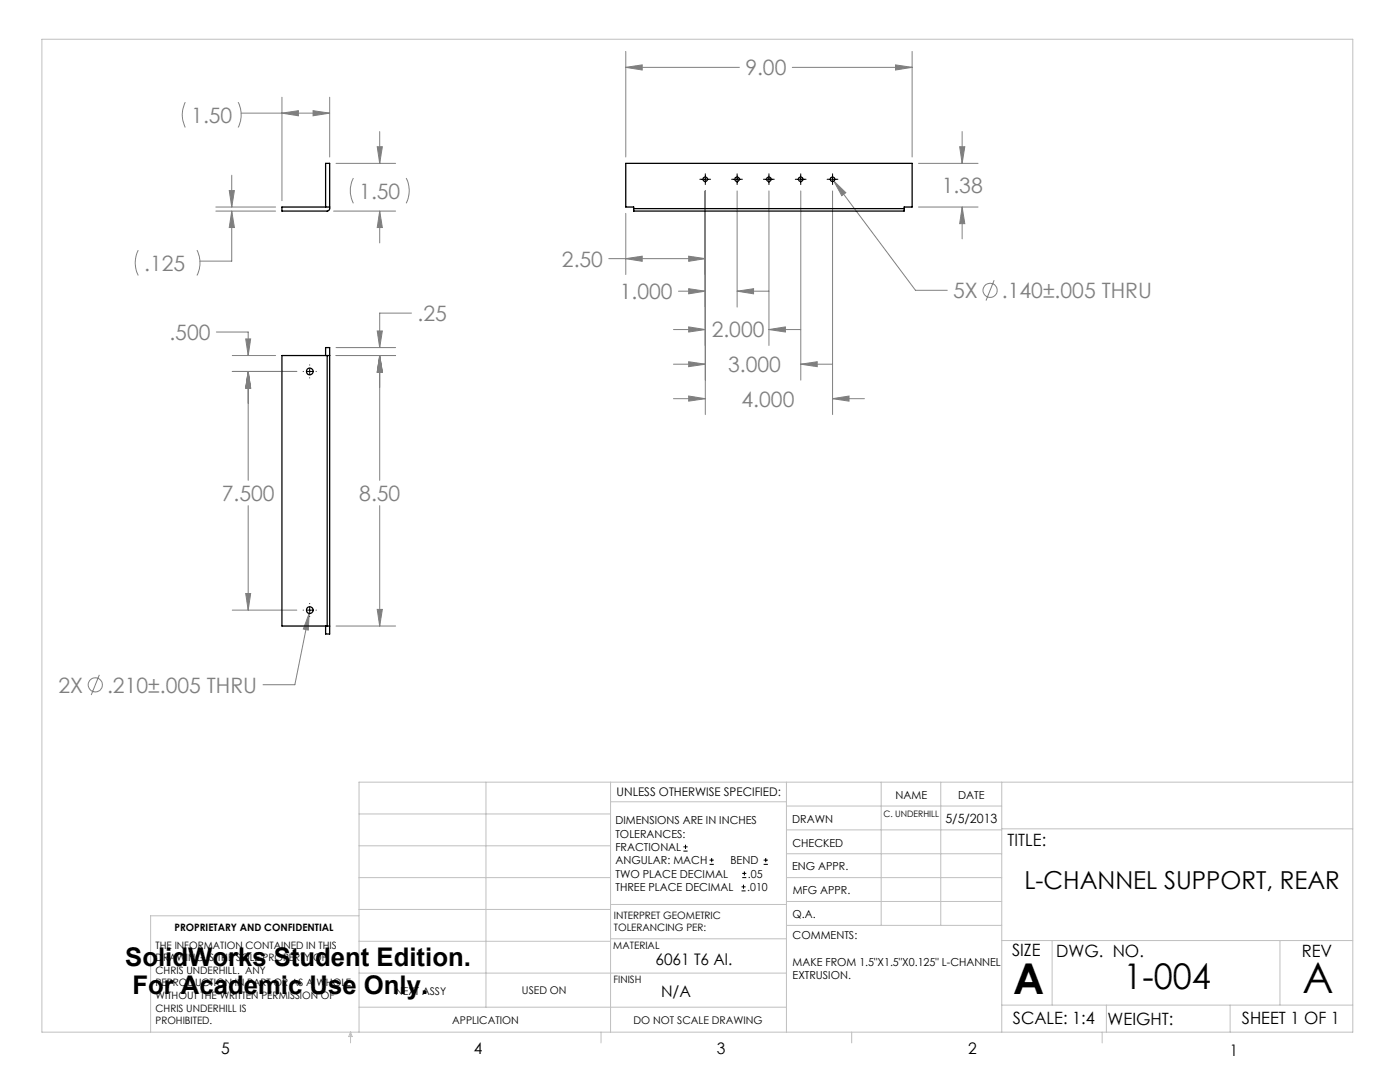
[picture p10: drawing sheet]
<svg xmlns="http://www.w3.org/2000/svg" width="279mm" height="216mm" viewBox="0 0 279 216" stroke-linecap="round" stroke-linejoin="round" font-family="sans-serif">
<g fill="none" stroke="#808080" stroke-width=".2">
<path d="M56.3 19.4v20.6M65.8 19.4v11.9M124.9 13.4l3.3-.5v1.1zM124.9 10.3v21M124.9 13.4h22.7M158.1 13.4h23.9M178.7 12.9l3.3 .5-3.3 .6zM182 10.3v21M37 20.4a5.6 5.6 0 0 0 0 5M45.8 38h1l-.6 3.3zM46.2 35v6.3M47.5 20.4a5.6 5.6 0 0 1 0 5"/>
<path d="M48.1 22.6h17.7M56.3 22.6l3.2-.5v1zM62.5 22.1l3.3 .5-3.3 .5zM67.1 32.6h11.9M70.5 35.5a5.6 5.6 0 0 0 0 5.1M75.3 29.3h1l-.5 3.3zM75.8 26.2v6.4M81.1 35.5a5.6 5.6 0 0 1 0 5.1M140.8 38.1v44.6M147.1 38.1v23.2M153.5 38.1v30.8M159.8 38.1v37.7"/>
<path d="M166.2 38.1v44.6M166.4 36.1l2.4 2.4-.8 .6zM166.4 36.1l16.3 21.8h6.4M183.3 32.6h11.9M191.5 29.3h1l-.5 3.3zM192 26.2v6.4M27.6 49.9a5.6 5.6 0 0 0 0 5.1M39.3 49.9a5.6 5.6 0 0 1 0 5.1M43.1 42.1h11.9M43.1 41.3h11.9M46.2 42.1v10h-6.3M46.2 42.1l.6 3.3h-1z"/>
<path d="M66.6 42.1h12.4M75.8 42.1v6.4M75.8 42.1l.5 3.3h-1zM121.5 51.6h19.3M124.9 51.6l3.3-.5v1zM124.9 42.6v12.2M135.4 58.1h5.4M137.4 51.1l3.4 .5-3.4 .5zM137.4 57.6l3.4 .5-3.4 .5zM147.1 58.1h6.4M147.1 58.1l3.3-.5v1zM183.3 41.3h11.9"/>
<path d="M192 41.3v6.4M192 41.3l.5 3.3h-1zM198.4 55.9l-1.6 4.1M43.2 66.3h6.3v4.6M46.4 70.9h8.6M46.4 74.1h12.8M49 67.6h1l-.5 3.3zM49.5 74.1l.5 3.3h-1zM49.5 74.1v21.7M67.1 70.9h11.9M67.1 69.4h11.9M75.3 66h1l-.5 3.4z"/>
<path d="M75.8 70.9v24.9M75.8 70.9l.5 3.4h-1zM82.1 62.5h-6.3v6.9M134.4 65.8h6.4M134.4 72.7h6.4M134.4 79.6h6.4M137.4 65.2l3.4 .6-3.4 .5zM137.4 72.2l3.4 .5-3.4 .5zM137.4 79l3.4 .6-3.4 .4zM153.5 65.8h6.3M153.5 65.8l3.2-.6v1.1zM159.8 72.7h6.4"/>
<path d="M159.8 72.7l3.3-.5v1zM166.2 79.6h6.3M166.2 79.6l3.2-.6v1zM49 118.4h1l-.5 3.3zM49.5 100.9v20.8M75.8 100.9v24M19.8 134.7l-1.6 4M46.4 121.7h12.8M61.7 122.4l-2.9 14.2h-6.3M61.7 122.4l-.2 3.3-1-.2zM67.1 124.9h11.9M75.3 121.6h1l-.5 3.3z"/>
<circle cx="197.6" cy="57.9" r="1.41"/>
<circle cx="19" cy="136.7" r="1.42"/>
</g>
<g fill="none" stroke="#000" stroke-width=".2">
<path d="M139.7 35.8h2.1M140.8 34.7v2.1M146 35.8h2.2M147.1 34.7v2.1M152.4 35.8h2.1M153.5 34.7v2.1M158.7 35.8h2.2M159.8 34.7v2.1M165.1 35.8h2.1M166.2 34.7v2.1M60.5 74.1h.1M61.2 74.1h1.2"/>
<path d="M61.8 72.8h.1M61.8 73.5v1.3M61.8 75.4h.1M63.1 74.1h.1M60.5 121.7h.1M61.2 121.7h1.2M61.8 120.4v.1M61.8 121.1v1.3M61.8 123h.1M63.1 121.7h.1M136.4 169.8h.8M136.4 169h.8"/>
<path d="M136.8 168.6v.8M141.6 172.5h.9M141.6 171.6h.9M142 171.2v.8M148 177.8h.8M148 177h.8M148.1 175.1h.8M148.1 174.3h.8M148.4 176.5v.8M148.6 173.9v.8M152.4 172.5h.8M152.4 171.6h.8"/>
<path d="M152.8 171.2v.8"/>
</g>
<g fill="none" stroke="#c0c0c0" stroke-width=".2">
<path d="M8.4 7.8h261.6v198.2h-261.6zM97 156.1v44.9M121.8 156.1v49.9M121.8 160h35.2M157 156.1v49.9M175.9 156.1v28.5M187.7 156.1v28.5M199.9 156.1v49.9M270 156.1h-198.4v49.9M71.6 175.1h50.2M71.6 168.8h50.2M71.6 162.4h50.2"/>
<path d="M157 170.4h42.9M157 165.6h42.9M157 160.8h42.9M157 175.1h42.9M157 179.9h42.9M199.9 165.4h70.1M71.6 194.2h85.4M71.6 187.8h50.2M71.6 181.5h50.2M71.6 182.7h-41.5v23.3M121.8 187.3h35.2M121.8 180.5h35.2"/>
<path d="M157 184.6h42.9M199.9 187.7h70.1M210 187.7v12.9M255.4 187.7v12.9M70 206v2.1M70 206l.3 .8h-.7zM71.6 201h85.4M119.9 206v2.1M170 206v2.1M199.9 200.6h70.1M220 206v2.1M220.8 200.6v5.4"/>
<path d="M245.5 200.6v5.4"/>
</g>
<path d="M62.5 22.1l3.3 .5-3.3 .5zM56.3 22.6l3.2-.5v1zM75.3 29.3h1l-.5 3.3zM75.8 42.1l.5 3.3h-1zM45.8 38h1l-.6 3.3zM46.2 42.1l.6 3.3h-1zM124.9 13.4l3.3-.5v1.1zM178.7 12.9l3.3 .5-3.3 .6zM124.9 51.6l3.3-.5v1zM137.4 51.1l3.4 .5-3.4 .5zM137.4 57.6l3.4 .5-3.4 .5zM147.1 58.1l3.3-.5v1zM137.4 65.2l3.4 .6-3.4 .5zM153.5 65.8l3.2-.6v1.1zM137.4 72.2l3.4 .5-3.4 .5zM159.8 72.7l3.3-.5v1zM137.4 79l3.4 .6-3.4 .4zM166.2 79.6l3.2-.6v1zM166.4 36.1l1.6 3 .8-.6zM191.5 29.3h1l-.5 3.3zM192 41.3l.5 3.3h-1zM75.8 70.9l.5 3.4h-1zM75.3 121.6h1l-.5 3.3zM75.3 66h1l-.5 3.4zM75.8 70.9l.5 3.4h-1zM49 67.6h1l-.5 3.3zM49.5 74.1l.5 3.3h-1zM49.5 74.1l.5 3.3h-1zM49 118.4h1l-.5 3.3zM61.7 122.4l-1.2 3.1 1 .2z" fill="#808080"/>
<g fill="none" stroke="#000" stroke-width=".25">
<path d="M65 41.3v-8.7h.8v9.1l-.1 .3-.3 .1h-9.1v-.8h9.5M126.5 41.6v.5h53.9v-.5M126.5 41.6v-.3h-1.6v-8.7h57.1v8.7h-1.6v.3M126.5 41.6h53.9M65 70.9v-1.5h.8v57.1h-.8v-1.6M65.3 70.9h.5M65.3 70.9h-9v54h9M65.3 70.9v54M65.3 124.9h.5"/>
<circle cx="140.7" cy="35.8" r=".44"/>
<circle cx="147.1" cy="35.8" r=".44"/>
<circle cx="153.4" cy="35.8" r=".44"/>
<circle cx="159.8" cy="35.8" r=".44"/>
<circle cx="166.1" cy="35.8" r=".44"/>
<circle cx="61.8" cy="74.1" r=".67"/>
<circle cx="61.8" cy="121.7" r=".67"/>
</g>
<g font-size="8.5">
<text x="202.2" y="198.3">A</text>
<text x="260" y="198.1">A</text>
</g>
<text font-size="7.1" x="224.2" y="197.4">1-004</text>
<g font-size="5.1">
<text x="25" y="192.8">SolidWorks Student Edition.</text>
<text x="26.4" y="198.4">For Academic Use Only.</text>
</g>
<text font-size="4.9" x="204.4" y="177.5">L-CHANNEL SUPPORT, REAR</text>
<g font-size="4.2" fill="#808080">
<text x="148.7" y="15">9.00</text>
<text x="38.2" y="24.5">1.50</text>
<text x="71.7" y="39.6">1.50</text>
<text x="187.9" y="38.5">1.38</text>
<text x="112.1" y="53.2">2.50</text>
<text x="28.8" y="54">.125</text>
<text x="123.7" y="59.7">1.000</text>
<text x="190.2" y="59.5">5X</text>
<text x="199.9" y="59.5">.140±.005 THRU</text>
<text x="83.3" y="64.1">.25</text>
<text x="33.8" y="67.9">.500</text>
<text x="142" y="67.3">2.000</text>
<text x="145.3" y="74.3">3.000</text>
<text x="148" y="81.1">4.000</text>
<text x="44.3" y="99.9">7.500</text>
<text x="71.7" y="99.9">8.50</text>
<text x="11.7" y="138.2">2X</text>
<text x="21.4" y="138.2">.210±.005 THRU</text>
</g>
<g font-size="3.4">
<text x="201.1" y="168.8">TITLE:</text>
<text x="202" y="190.8">SIZE</text>
<text x="210.8" y="190.9">DWG. NO.</text>
<text x="259.8" y="191">REV</text>
<text x="202.1" y="204.4">SCALE: 1:4</text>
<text x="221" y="204.5">WEIGHT:</text>
<text x="247.8" y="204.4">SHEET 1 OF 1</text>
</g>
<g font-size="3.2">
<text x="130.8" y="192.5">6061 T6 Al.</text>
<text x="131.9" y="198.9">N/A</text>
<text x="44.2" y="210.4">5</text>
<text x="94.6" y="210.3">4</text>
<text x="143.1" y="210.4">3</text>
<text x="193.2" y="210.3">2</text>
<text x="245.4" y="210.6">1</text>
</g>
<text font-size="2.5" x="188.7" y="164.2">5/5/2013</text>
<text font-size="2.4" x="123.1" y="158.9">UNLESS OTHERWISE SPECIFIED:</text>
<g font-size="2.2">
<text x="178.7" y="159.4">NAME</text>
<text x="191.2" y="159.4">DATE</text>
<text x="122.8" y="164.5">DIMENSIONS ARE IN INCHES</text>
<text x="122.8" y="167.1">TOLERANCES:</text>
<text x="158.1" y="164.2">DRAWN</text>
<text x="122.8" y="169.8">FRACTIONAL</text>
<text x="122.8" y="172.5">ANGULAR: MACH</text>
<text x="145.8" y="172.5">BEND</text>
<text x="158.1" y="173.7">ENG APPR.</text>
<text x="158.2" y="169.1">CHECKED</text>
<text x="122.8" y="177.8">THREE PLACE DECIMAL</text>
<text x="122.8" y="175.1">TWO PLACE DECIMAL</text>
<text x="149.1" y="177.8">.010</text>
<text x="149.3" y="175.1">.05</text>
<text x="158.2" y="178.4">MFG APPR.</text>
<text x="158.2" y="183.2">Q.A.</text>
<text x="158.2" y="187.4">COMMENTS:</text>
<text x="158.2" y="192.7">MAKE FROM 1.5&quot;X1.5&quot;X0.125&quot; L-CHANNEL</text>
<text x="158.2" y="195.3">EXTRUSION.</text>
</g>
<g font-size="2.1">
<text x="78.8" y="198.5">NEXT ASSY</text>
<text x="104.2" y="198.4">USED ON</text>
<text x="90.2" y="204.3">APPLICATION</text>
<text x="126.4" y="204.3">DO NOT SCALE DRAWING</text>
</g>
<g font-size="2">
<text x="34.8" y="185.7">PROPRIETARY AND CONFIDENTIAL</text>
<text x="122.5" y="183.3">INTERPRET GEOMETRIC</text>
<text x="122.5" y="185.9">TOLERANCING PER:</text>
<text x="31.1" y="189.3">THE INFORMATION CONTAINED IN THIS</text>
<text x="31.1" y="191.8">DRAWING IS THE SOLE PROPERTY OF</text>
<text x="122.4" y="189.4">MATERIAL</text>
<text x="31.1" y="194.3">CHRIS UNDERHILL. ANY</text>
<text x="31.1" y="196.8">REPRODUCTION IN PART OR AS A WHOLE</text>
<text x="122.4" y="196.2">FINISH</text>
<text x="31.1" y="199.4">WITHOUT THE WRITTEN PERMISSION OF</text>
<text x="31.1" y="201.9">CHRIS UNDERHILL IS</text>
<text x="31.1" y="204.4">PROHIBITED.</text>
</g>
<text font-size="1.8" x="176.3" y="163.1">C. UNDERHILL</text>
</svg>
